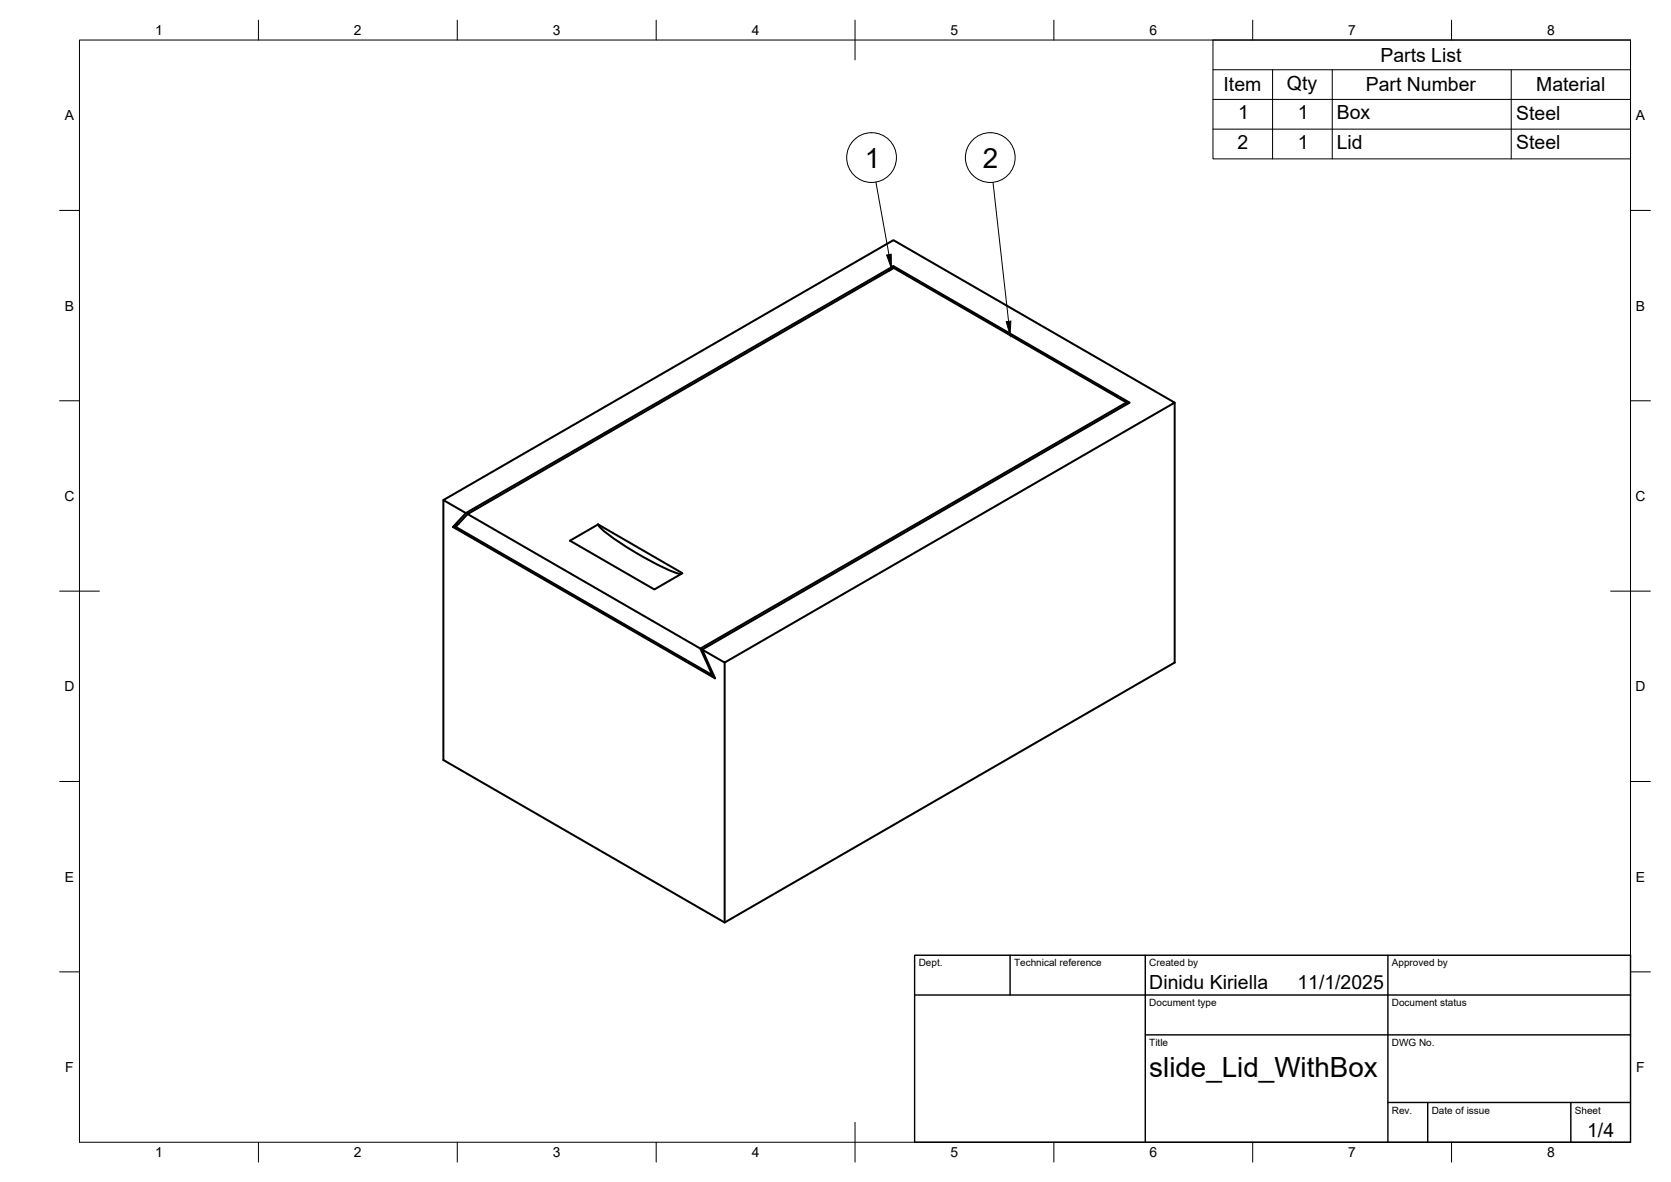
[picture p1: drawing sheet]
<svg xmlns="http://www.w3.org/2000/svg" width="420mm" height="297mm" viewBox="0 0 420 297" stroke-linecap="round" stroke-linejoin="round" font-family="sans-serif">
<!-- layer: Visible -->
<path d="M223.6 68l1-1.1-107.5 62-3.2 3.5M224.6 66.9l59.4 34.3-107.4 62 3.2 7.3-65.9-38.1 1.4-.8M283.3 101.1l-58.6-33.8-107.1 61.9 58.5 33.8M283.4 101.5l-.1-.4-107.2 61.9 3 6.7 .3-.2M295.4 101.2v65.3l-113.2 65.3-70.7-40.8v-65.3M117.1 128.9l-5.6-3.2 113.1-65.3 70.8 40.8-113.2 65.3-5.6-3.3M117.6 129.2l-3 3.2 64.5 37.3M143.3 135.9l7.1-4.1 21.2 12.2-7.1 4.1zM150.4 131.8a15.6 15.6 0 0 0 5.2 4.4 70.4 70.4 0 0 0 15.2 8l.4 .1M182.2 166.5v65.3" fill="none" stroke="#000" stroke-width=".51"/>
<!-- layer: BORDER -->
<g fill="none" stroke="#000" stroke-width=".25">
<path d="M20 10.1h390v276.9h-390zM65 5.1v5M115 5.1v5M165 5.1v5M215 5.1v10M265 5.1v5M315 5.1v5M365 5.1v5M15 52.9h5M410 52.9h5M15 100.7h5M410 100.7h5"/>
<path d="M15 148.6h10M405 148.6h10M15 196.4h5M410 196.4h5M15 244.2h5M410 244.2h5M65 287v5M115 287v5M165 287v5M215 282.1v9.9M265 287v5M315 287v5"/>
<path d="M365 287v5"/>
</g>
<!-- layer: TITLEBLOCK -->
<path d="M230 240.1h180v46.9h-180zM230 250h180M254 240.1v9.9M288 240.1v46.9M349 240.1v46.9M288 260.1h122M349 277.1h61M359 277.1v9.9M395 277.1v9.9" fill="none" stroke="#000" stroke-width=".36"/>
<!-- layer: Parts Lists -->
<path d="M305 10.1h105v29.8h-105zM305 17.5h105M320 17.5v22.4M335 17.5v22.4M380 17.5v22.4M305 25h105M305 32.5h105" fill="none" stroke="#000" stroke-width=".25"/>
<!-- layer: Balloons -->
<g fill="none" stroke="#000" stroke-width=".25">
<circle cx="219.1" cy="39.6" r="6.3"/>
<circle cx="249" cy="39.6" r="6.3"/>
</g>
<!-- layer: 0 -->
<path d="M222.9 64.1l1.2-.2v3.5zM253 80.8l1.2-.1-.2 3.6z" fill="#000" stroke="#000" stroke-width=".25"/>
<path d="M220.2 45.8l3.3 18.2M249.7 45.8l3.9 35" fill="none" stroke="#000" stroke-width=".25"/>
<g font-size="7">
<text x="217.4" y="42.1">1</text>
<text x="247.1" y="42.1">2</text>
<text x="289" y="270.6">slide_Lid_WithBox</text>
</g>
<g font-size="4.9">
<text x="347.1" y="15.5">Parts List</text>
<text x="307.7" y="23">Item</text>
<text x="323.6" y="22.5">Qty</text>
<text x="343.4" y="23">Part Number</text>
<text x="386.3" y="23">Material</text>
<text x="311.3" y="29.9">1</text>
<text x="326.3" y="29.9">1</text>
<text x="336.1" y="30">Box</text>
<text x="381.3" y="30">Steel</text>
<text x="311.2" y="37.4">2</text>
<text x="326.3" y="37.4">1</text>
<text x="336.1" y="37.5">Lid</text>
<text x="381.3" y="37.5">Steel</text>
<text x="289" y="248.5">Dinidu Kiriella</text>
<text x="326.2" y="248.5">11/1/2025</text>
<text x="399.1" y="285.7">1/4</text>
</g>
<g font-size="3.5">
<text x="39" y="8.8">1</text>
<text x="89" y="8.8">2</text>
<text x="139" y="8.8">3</text>
<text x="189" y="8.8">4</text>
<text x="239" y="8.8">5</text>
<text x="289" y="8.8">6</text>
<text x="339" y="8.8">7</text>
<text x="389" y="8.8">8</text>
<text x="16.3" y="30.2">A</text>
<text x="411.3" y="30.2">A</text>
<text x="16.3" y="78">B</text>
<text x="411.3" y="78">B</text>
<text x="16.2" y="125.9">C</text>
<text x="411.2" y="125.9">C</text>
<text x="16.2" y="173.7">D</text>
<text x="411.2" y="173.7">D</text>
<text x="16.3" y="221.6">E</text>
<text x="411.3" y="221.6">E</text>
<text x="16.4" y="269.4">F</text>
<text x="411.4" y="269.4">F</text>
<text x="39" y="290.8">1</text>
<text x="89" y="290.8">2</text>
<text x="139" y="290.8">3</text>
<text x="189" y="290.8">4</text>
<text x="239" y="290.8">5</text>
<text x="289" y="290.8">6</text>
<text x="339" y="290.8">7</text>
<text x="389" y="290.8">8</text>
</g>
<g font-size="2.5">
<text x="231" y="242.9">Dept.</text>
<text x="255" y="242.9">Technical reference</text>
<text x="289" y="242.9">Created by</text>
<text x="350" y="242.9">Approved by</text>
<text x="289" y="252.8">Document type</text>
<text x="350" y="252.8">Document status</text>
<text x="289" y="262.9">Title</text>
<text x="350" y="262.9">DWG No.</text>
<text x="350" y="279.9">Rev.</text>
<text x="360" y="279.9">Date of issue</text>
<text x="396" y="279.9">Sheet</text>
</g>
</svg>
